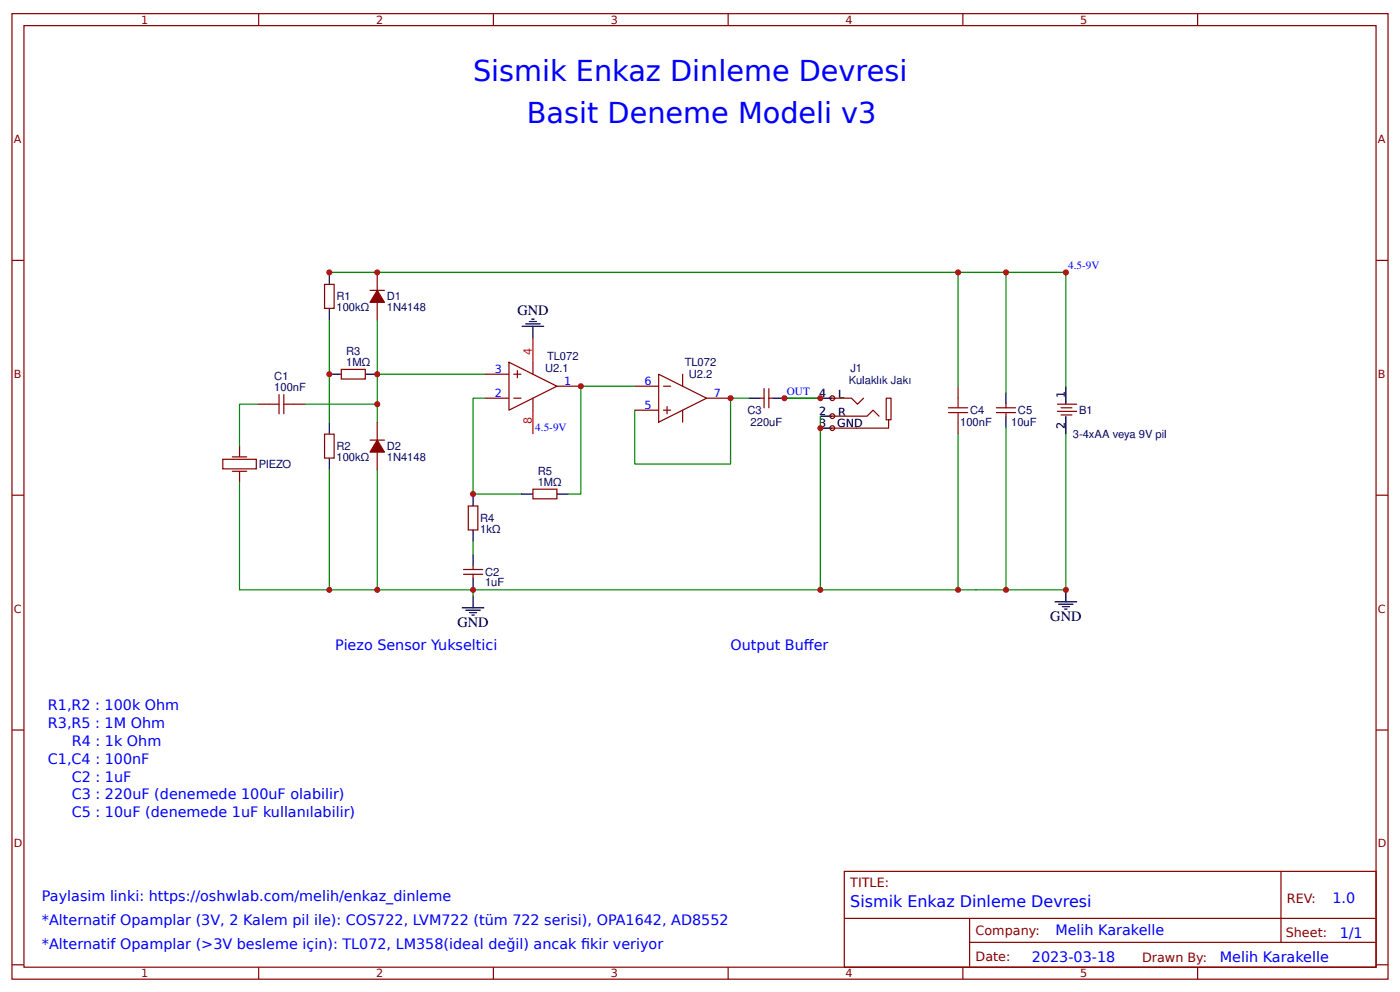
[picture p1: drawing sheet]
<svg xmlns="http://www.w3.org/2000/svg" width="309mm" height="219mm" viewBox="0 0 309 219" stroke-linecap="round" stroke-linejoin="round" font-family="sans-serif">
<g fill="none" stroke="#800" stroke-width=".26">
<path d="M2.6 3h304.1v213.3h-304.1zM5.3 5.7h298.7v207.9h-298.7zM57.1 3v2.7M109 3v2.7M160.9 3v2.7M212.7 3v2.7M264.6 3v2.7M2.6 57.5h2.7M304 57.5h2.7M71.7 62.8h2.1v5.3h-2.1zM81.8 64.1h3.1M83.3 60.2v3.9"/>
<path d="M83.3 66.8v3.9M56.9 89.3h2.6M64.8 89.3h2.7M71.7 95.9h2.1v5.3h-2.1zM75.4 81.6h5.3v2.1h-5.3zM81.8 97.2h3.1M83.3 93.2v4M83.3 99.9v3.9M107.2 87.9h5.2M107.2 82.7h5.2M112.4 80l10.6 5.3-10.6 5.3zM113.5 87.9h1.6"/>
<path d="M113.5 82.7h1.6M114.3 81.9v1.5M117.7 80v2.7M117.7 87.9v2.7M123 85.3h5.3M140.2 85.3h5.3M140.2 90.6h5.3M145.5 82.7l10.6 5.2-10.6 5.3zM146.6 85.3h1.6M146.6 90.6h1.6M147.4 89.8v1.6M150.8 82.7v2.6"/>
<path d="M150.8 90.6v2.6M156.1 87.9h5.3M168 87.9h.8M168.8 85.8v4.3M169.9 85.8v4.3M169.9 87.9h.8M220.1 90.1h4.3M220.1 91.1h4.3M222.2 89.3v.8M222.2 91.1v.8M2.6 109.4h2.7M103.5 111.8h2.1v5.3h-2.1z"/>
<path d="M117.7 108.1h5.3v2.1h-5.3zM304 109.4h2.7M102.4 126.8h4.2M102.4 125.8h4.2M104.5 125v.8M104.5 126.8v.8M2.6 161.2h2.7M304 161.2h2.7M186.5 192.5h117.5v21.1h-117.5zM283 192.5v15.6M2.6 213.1h2.7M57.1 213.6v2.7"/>
<path d="M109 213.6v2.7M160.9 213.6v2.7M186.6 202.8h117.3M212.7 213.6v2.7M214.2 208.1h89.7M214.2 202.8v10.6M264.6 213.6v2.7M304 213.1h2.7"/>
</g>
<g fill="#800" stroke="#800" stroke-width=".26">
<path d="M83.3 64.1l1.6 2.7h-3.1z"/>
<path d="M83.3 97.2l1.6 2.7h-3.1z"/>
</g>
<g fill="none" stroke="#000" stroke-width=".26">
<path d="M72.8 60.2v2.6M72.8 68.1v2.6M72.8 93.2v2.7M72.8 82.7h2.6M80.7 82.7h2.6M165.4 87.9h2.6M170.7 87.9h2.6M222.2 86.6v2.7M222.2 91.9v2.7M72.8 101.2v2.6M104.5 109.1v2.7M104.5 117.1v2.6"/>
<path d="M115.1 109.1h2.6M123 109.1h2.7M102.1 134.2h4.8M102.9 134.8h3.2M103.7 135.3h1.6M104.2 135.8h.6M104.5 122.3v2.7M104.5 127.6v2.7M104.5 131.6v2.6"/>
</g>
<g fill="none" stroke="#080" stroke-width=".26">
<path d="M72.8 60.2h162.7M72.8 70.7v22.5M83.3 70.7v22.5M56.9 89.3h-4v9.2M67.5 89.3h15.8M83.3 82.7h23.9M107.2 87.9h-2.7v21.2h10.6M140.2 85.3h-11.9v23.8h-2.6M165.4 87.9h-4v14.6h-21.2v-11.9M181.2 91.9v38.4h-76.7M52.9 106.5v23.8h19.9M72.8 103.8v26.5"/>
<path d="M83.3 103.8v26.5h-10.5M104.5 119.7v2.6M83.3 130.3h21.2M104.5 130.3v1.3"/>
</g>
<path d="M59.5 89.3h2.1M61.6 87.2v4.2M62.7 89.3h2.1M62.7 87.2v4.2" fill="none" stroke="#a00000" stroke-width=".26"/>
<path d="M52.9 98.5v2.4M49.2 101.4h7.4v2.2h-7.4zM51.3 104.1h3.2M51.3 100.9h3.2M52.9 104.1v2.4" fill="none" stroke="#840000" stroke-width=".26"/>
<path d="M117.7 74.7v5.3M117.7 90.6v5.3" fill="none" stroke="#f00" stroke-width=".26"/>
<g fill="#efefef" stroke="#800" stroke-width=".26">
<circle cx="183.9" cy="94.6" r=".53"/>
<circle cx="183.9" cy="91.9" r=".53"/>
<circle cx="183.9" cy="87.9" r=".53"/>
</g>
<g fill="none" stroke="#000" stroke-width=".26">
<path d="M115.4 72.1h4.7M116.2 71.5h3.1M116.9 71h1.6M117.5 70.5h.5M117.7 72.1v2.6M181.2 87.9h2.7M181.2 91.9h2.7M181.2 94.6h2.7M235.5 85.3v4M235.5 91.9v4M233.1 132.9h4.8M233.9 133.5h3.2"/>
<path d="M234.7 134h1.6M235.2 134.5h.5M235.5 130.3v2.6"/>
</g>
<path d="M183.9 87.9h4.2l1.3 1.4 1.4-1.4M183.9 91.9h7.7l1.3-1.3 1.3 1.3M196.3 92.7h-.5v-4.8h1v4.8h-.5v1.9h-12.4M211.7 85.3v2.6M211.7 93.2v2.7M233.6 89.3h4.3M233.6 90.9h4.3M234.4 90.1h2.4M234.4 91.7h2.4" fill="none" stroke="#800" stroke-width=".26"/>
<path d="M211.7 60.2v25.1M222.2 60.2v26.4M235.5 60.2v25.1M173.3 87.9h7.9M211.7 95.9v34.4M222.2 94.6v35.7M235.5 95.9v34.4h-54.3" fill="none" stroke="#080" stroke-width=".26"/>
<path d="M209.5 91.1h4.3M209.5 90.1h4.3M211.7 87.9v2.2M211.7 91.1v2.1" fill="none" stroke="#a00000" stroke-width=".26"/>
<g fill="#c00">
<circle cx="72.8" cy="60.2" r=".66"/>
<circle cx="83.3" cy="60.2" r=".66"/>
<circle cx="83.3" cy="89.3" r=".66"/>
<circle cx="83.3" cy="130.3" r=".66"/>
<circle cx="72.8" cy="130.3" r=".66"/>
<circle cx="83.3" cy="82.7" r=".66"/>
<circle cx="72.8" cy="82.7" r=".66"/>
<circle cx="104.5" cy="130.3" r=".66"/>
<circle cx="161.4" cy="87.9" r=".66"/>
<circle cx="173.3" cy="87.9" r=".66"/>
<circle cx="181.2" cy="87.9" r=".66"/>
<circle cx="181.2" cy="94.6" r=".66"/>
<circle cx="128.3" cy="85.3" r=".66"/>
<circle cx="104.5" cy="109.1" r=".66"/>
<circle cx="181.2" cy="130.3" r=".66"/>
<circle cx="222.3" cy="60.2" r=".66"/>
<circle cx="222.3" cy="130.3" r=".66"/>
<circle cx="211.7" cy="60.2" r=".66"/>
<circle cx="211.7" cy="130.3" r=".66"/>
<circle cx="235.5" cy="60.2" r=".66"/>
<circle cx="235.5" cy="130.3" r=".66"/>
</g>
<g font-size="6.3" fill="#00f">
<text x="104.5" y="17.8">Sismik Enkaz Dinleme Devresi</text>
<text x="116.4" y="27.1">Basit Deneme Modeli v3</text>
</g>
<text font-size="3.5" fill="#00f" x="187.9" y="200.4">Sismik Enkaz Dinleme Devresi</text>
<g font-size="3.2">
<text x="114.3" y="69.6">GND</text>
<text x="232" y="137.2">GND</text>
<text x="101.1" y="138.5">GND</text>
</g>
<g font-size="3.2" fill="#00f">
<text x="74.1" y="143.5">Piezo Sensor Yukseltici</text>
<text x="161.4" y="143.5">Output Bufer</text>
<text x="177.6" y="143.5">f</text>
<text x="10.6" y="156.7">R1,R2 : 100k Ohm</text>
<text x="10.6" y="160.7">R3,R5 : 1M Ohm</text>
<text x="15.9" y="164.7">R4 : 1k Ohm</text>
<text x="10.6" y="168.6">C1,C4 : 100nF</text>
<text x="15.9" y="172.6">C2 : 1uF</text>
<text x="15.9" y="176.6">C3 : 220uF (denemede 100uF olabilir)</text>
<text x="15.9" y="180.6">C5 : 10uF (denemede 1uF kullanılabilir)</text>
<text x="9.3" y="199.1">Paylasim linki: https://oshwlab.com/melih/enkaz_dinleme</text>
<text x="294.4" y="199.4">1.0</text>
<text x="9.3" y="204.4">*Alternatif Opamplar (3V, 2 Kalem pil ile): COS722, LVM722 (tüm 722 serisi), OPA1642, AD8552</text>
<text x="9.3" y="209.7">*Alternatif Opamplar (&gt;3V besleme için): TL072, LM358(ideal değil) ancak fkir veriyor</text>
<text x="128.4" y="209.7">i</text>
<text x="233.2" y="206.6">Melih Karakelle</text>
<text x="296" y="207.1">1/1</text>
<text x="228" y="212.4">2023-03-18</text>
<text x="269.5" y="212.4">Melih Karakelle</text>
</g>
<g font-size="2.8" fill="#800">
<text x="187.9" y="195.9">TITLE:</text>
<text x="284.3" y="199.4">REV:</text>
<text x="215.5" y="206.5">Company:</text>
<text x="284.1" y="207">Sheet:</text>
<text x="215.5" y="212.3">Date:</text>
<text x="252.3" y="212.4">Drawn By:</text>
</g>
<g font-size="2.5" fill="#800">
<text x="31.2" y="5.3">1</text>
<text x="83.1" y="5.3">2</text>
<text x="134.9" y="5.3">3</text>
<text x="186.8" y="5.3">4</text>
<text x="238.7" y="5.3">5</text>
<text x="3" y="31.6">A</text>
<text x="304.4" y="31.6">A</text>
<text x="3" y="83.4">B</text>
<text x="304.4" y="83.4">B</text>
<text x="3" y="135.3">C</text>
<text x="304.4" y="135.3">C</text>
<text x="3" y="187.2">D</text>
<text x="304.4" y="187.2">D</text>
<text x="31.2" y="215.9">1</text>
<text x="83.1" y="215.9">2</text>
<text x="134.9" y="215.9">3</text>
<text x="186.8" y="215.9">4</text>
<text x="238.7" y="215.9">5</text>
</g>
<g font-size="2.5" fill="#00f">
<text x="236" y="59.5">4.5-9V</text>
<text x="109.3" y="82.4">3</text>
<text x="109.3" y="87.7">2</text>
<text x="124.6" y="85">1</text>
<text x="142.4" y="85">6</text>
<text x="157.7" y="87.7">7</text>
<text x="173.8" y="87.3">OUT</text>
<text x="118.3" y="95.2">4.5-9V</text>
<text x="142.4" y="90.3">5</text>
</g>
<g font-size="2.5" fill="#000080">
<text x="74.3" y="68.7">100kΩ</text>
<text x="74.3" y="66.3">R1</text>
<text x="85.5" y="68.7">1N4148</text>
<text x="85.5" y="66.3">D1</text>
<text x="60.6" y="84">C1</text>
<text x="76.5" y="80.8">1MΩ</text>
<text x="76.5" y="78.4">R3</text>
<text x="120.4" y="82.2">U2.1</text>
<text x="120.9" y="79.5">TL072</text>
<text x="151.3" y="80.9">TL072</text>
<text x="152.2" y="83.5">U2.2</text>
<text x="187.9" y="82.2">J1</text>
<text x="60.6" y="86.4">100nF</text>
<text x="187.5" y="84.9">Kulaklık Jakı</text>
<text x="165.1" y="91.5">C3</text>
<text x="165.8" y="94.1">220uF</text>
<text x="212.1" y="94.1">100nF</text>
<text x="214.3" y="91.4">C4</text>
<text x="223.4" y="94.1">10uF</text>
<text x="224.9" y="91.4">C5</text>
<text x="238.4" y="91.4">B1</text>
<text x="74.3" y="101.8">100kΩ</text>
<text x="74.3" y="99.4">R2</text>
<text x="85.5" y="101.8">1N4148</text>
<text x="85.5" y="99.4">D2</text>
<text x="237" y="96.7">3-4xAA veya 9V pil</text>
<text x="57.1" y="103.3">PIEZO</text>
<text x="118.8" y="107.3">1MΩ</text>
<text x="118.8" y="104.9">R5</text>
<text x="106.1" y="117.6">1kΩ</text>
<text x="106.1" y="115.3">R4</text>
<text x="107.2" y="129.5">1uF</text>
<text x="107.2" y="127.2">C2</text>
</g>
<g font-size="2.5" fill="#f00">
<text x="117.5" y="78.4" transform="rotate(-90 117.5 78.4)">4</text>
<text x="117.5" y="93.8" transform="rotate(-90 117.5 93.8)">8</text>
</g>
<g font-size="2.5">
<text x="181" y="87.7">4</text>
<text x="185.2" y="87.9">L</text>
<text x="235.2" y="87.9" transform="rotate(-90 235.2 87.9)">1</text>
<text x="181" y="94.3">3</text>
<text x="181" y="91.7">2</text>
<text x="184.9" y="94.3">GND</text>
<text x="185.2" y="91.9">R</text>
<text x="235.2" y="94.8" transform="rotate(-90 235.2 94.8)">2</text>
</g>
</svg>
